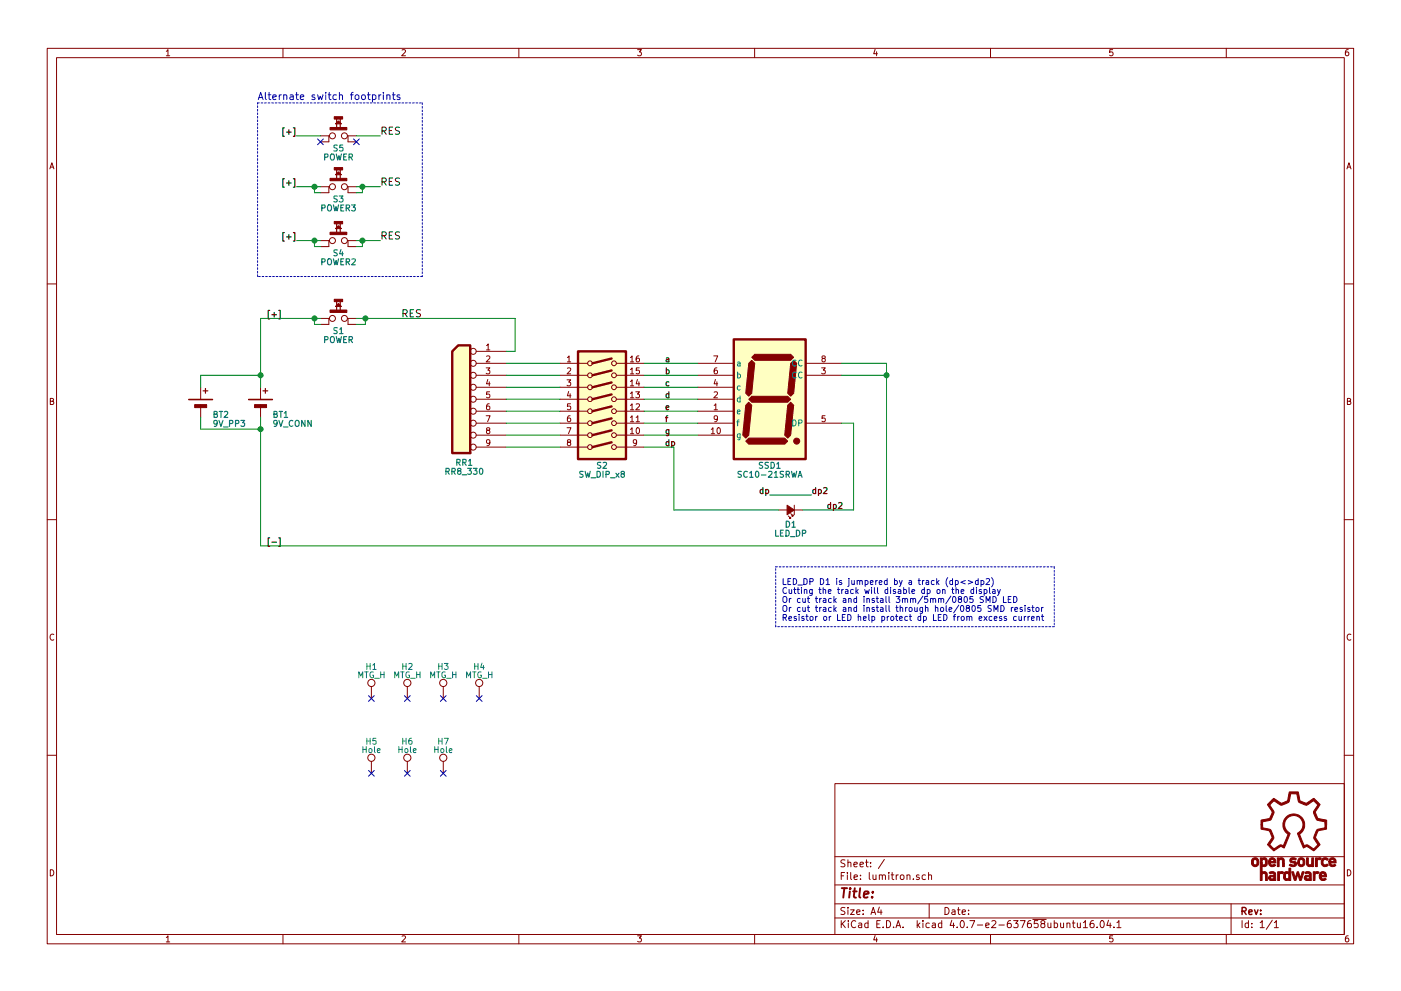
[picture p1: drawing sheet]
EESchema Schematic File Version 2
LIBS:lumitron
LIBS:power
LIBS:device
LIBS:switches
LIBS:relays
LIBS:transistors
LIBS:conn
LIBS:linear
LIBS:regul
LIBS:74xx
LIBS:cmos4000
LIBS:adc-dac
LIBS:memory
LIBS:xilinx
LIBS:microcontrollers
LIBS:dsp
LIBS:microchip
LIBS:analog_switches
LIBS:motorola
LIBS:texas
LIBS:intel
LIBS:audio
LIBS:interface
LIBS:digital-audio
LIBS:philips
LIBS:display
LIBS:cypress
LIBS:siliconi
LIBS:opto
LIBS:atmel
LIBS:contrib
LIBS:valves
LIBS:lumitron-cache
EELAYER 25 0
EELAYER END
$Descr A4 11693 8268
encoding utf-8
Sheet 1 1
Title ""
Date ""
Rev ""
Comp ""
Comment1 ""
Comment2 ""
Comment3 ""
Comment4 ""
$EndDescr
$Comp
L Battery BT1
U 1 1
P 2175 3350
F 0 "BT1" H 2275 3250 50  0000 L CNB
F 1 "9V_CONN" H 2275 3175 50  0000 L CNB
F 2 "lumitron_pcb:Pin_Header_Straight_1x02" V 2175 3390 50  0001 C CNN
F 3 "" V 2175 3390 50  0000 C CNN
	1    2175 3350
	1    0    0    -1  
$EndComp
$Comp
L SPST-M S1
U 1 1
P 2825 2650
F 0 "S1" H 2825 2550 50  0000 C CNB
F 1 "POWER" H 2825 2475 50  0000 C CNB
F 2 "lumitron_pcb:sw_gpst" H 2825 2650 60  0001 C CNN
F 3 "" H 2825 2650 60  0000 C CNN
	1    2825 2650
	1    0    0    -1  
$EndComp
$Comp
L RR8 RR1
U 1 1
P 3875 3375
F 0 "RR1" H 3875 2900 50  0000 C CNB
F 1 "RR8_330" H 3875 2825 50  0000 C CNB
F 2 "lumitron_pcb:SIP9_Housing" H 3875 3375 50  0001 C CNN
F 3 "" H 3875 3375 50  0000 C CNN
	1    3875 3375
	-1   0    0    -1  
$EndComp
$Comp
L SW_DIP_x8 S2
U 1 1
P 5025 3375
F 0 "S2" H 5025 2875 50  0000 C CNB
F 1 "SW_DIP_x8" H 5025 2800 50  0000 C CNB
F 2 "lumitron_pcb:DIP-16__300" H 4975 3375 50  0001 C CNN
F 3 "" H 4975 3375 50  0000 C CNN
	1    5025 3375
	1    0    0    -1  
$EndComp
$Comp
L 7SEGMENTS SSD1
U 1 1
P 6425 3325
F 0 "SSD1" H 6425 2775 50  0000 C CNB
F 1 "SC10-21SRWA" H 6425 2700 50  0000 C CNB
F 2 "lumitron_pcb:7SegmentLED" H 6425 3325 50  0001 C CNN
F 3 "" H 6425 3325 50  0000 C CNN
	1    6425 3325
	1    0    0    -1  
$EndComp
$Comp
L Led_Small D1
U 1 1
P 6600 4250
F 0 "D1" H 6600 4375 50  0000 C CNB
F 1 "LED_DP" H 6600 4450 50  0000 C CNB
F 2 "lumitron_pcb:LED-5MM_SMD" V 6600 4250 50  0001 C CNN
F 3 "" V 6600 4250 50  0000 C CNN
	1    6600 4250
	-1   0    0    1   
$EndComp
Wire Wire Line
	2175 2650 2675 2650
Wire Wire Line
	2175 2650 2175 3225
Wire Wire Line
	2675 2700 2625 2700
Wire Wire Line
	2625 2700 2625 2650
Connection ~ 2625 2650
Wire Wire Line
	2975 2650 4300 2650
Wire Wire Line
	3050 2650 3050 2700
Wire Wire Line
	4300 2650 4300 2925
Wire Wire Line
	4300 2925 4225 2925
Wire Wire Line
	3050 2700 2975 2700
Connection ~ 3050 2650
Wire Wire Line
	4225 3025 4675 3025
Wire Wire Line
	4675 3125 4225 3125
Wire Wire Line
	4225 3225 4675 3225
Wire Wire Line
	4675 3325 4225 3325
Wire Wire Line
	4225 3425 4675 3425
Wire Wire Line
	4675 3525 4225 3525
Wire Wire Line
	4225 3625 4675 3625
Wire Wire Line
	4675 3725 4225 3725
Wire Wire Line
	7125 4250 7125 3525
Wire Wire Line
	7125 3525 7025 3525
Wire Wire Line
	7025 3025 7400 3025
Wire Wire Line
	7400 3025 7400 4550
Wire Wire Line
	7400 4550 2175 4550
Wire Wire Line
	2175 4550 2175 3475
Wire Wire Line
	7025 3125 7400 3125
Connection ~ 7400 3125
Wire Wire Line
	7125 4250 6700 4250
Wire Wire Line
	5625 4250 6500 4250
Wire Wire Line
	5375 3025 5825 3025
Wire Wire Line
	5375 3125 5825 3125
Wire Wire Line
	5375 3225 5825 3225
Wire Wire Line
	5375 3425 5825 3425
Wire Wire Line
	5375 3525 5825 3525
Wire Wire Line
	5375 3725 5625 3725
Wire Wire Line
	5375 3625 5825 3625
$Comp
L TEST_1P H1
U 1 1
P 3100 5825
F 0 "H1" H 3100 6095 50  0000 C CNN
F 1 "MTG_H" H 3100 6025 50  0000 C CNN
F 2 "lumitron_pcb:MountingHole_3-7mm" H 3300 5825 50  0001 C CNN
F 3 "" H 3300 5825 50  0000 C CNN
	1    3100 5825
	1    0    0    -1  
$EndComp
$Comp
L TEST_1P H2
U 1 1
P 3400 5825
F 0 "H2" H 3400 6095 50  0000 C CNN
F 1 "MTG_H" H 3400 6025 50  0000 C CNN
F 2 "lumitron_pcb:MountingHole_3-7mm" H 3600 5825 50  0001 C CNN
F 3 "" H 3600 5825 50  0000 C CNN
	1    3400 5825
	1    0    0    -1  
$EndComp
$Comp
L TEST_1P H3
U 1 1
P 3700 5825
F 0 "H3" H 3700 6095 50  0000 C CNN
F 1 "MTG_H" H 3700 6025 50  0000 C CNN
F 2 "lumitron_pcb:MountingHole_3-7mm" H 3900 5825 50  0001 C CNN
F 3 "" H 3900 5825 50  0000 C CNN
	1    3700 5825
	1    0    0    -1  
$EndComp
$Comp
L TEST_1P H4
U 1 1
P 4000 5825
F 0 "H4" H 4000 6095 50  0000 C CNN
F 1 "MTG_H" H 4000 6025 50  0000 C CNN
F 2 "lumitron_pcb:MountingHole_3-7mm" H 4200 5825 50  0001 C CNN
F 3 "" H 4200 5825 50  0000 C CNN
	1    4000 5825
	1    0    0    -1  
$EndComp
NoConn ~ 3100 5825
NoConn ~ 3400 5825
NoConn ~ 3700 5825
NoConn ~ 4000 5825
$Comp
L Battery BT2
U 1 1
P 1675 3350
F 0 "BT2" H 1775 3250 50  0000 L CNB
F 1 "9V_PP3" H 1775 3175 50  0000 L CNB
F 2 "lumitron_pcb:9V_PP3" V 1675 3390 50  0001 C CNN
F 3 "" V 1675 3390 50  0000 C CNN
F 4 "mfr_pn" H 1675 3350 60  0001 C CNN "manf#"
	1    1675 3350
	1    0    0    -1  
$EndComp
Wire Wire Line
	1675 3225 1675 3125
Wire Wire Line
	1675 3125 2175 3125
Connection ~ 2175 3125
Wire Wire Line
	1675 3475 1675 3575
Wire Wire Line
	1675 3575 2175 3575
Connection ~ 2175 3575
Text Label 5550 3625 0    50   ~ 10
g
Text Label 5550 3525 0    50   ~ 10
f
Text Label 5550 3425 0    50   ~ 10
e
Text Label 5550 3325 0    50   ~ 10
d
Text Label 5550 3225 0    50   ~ 10
c
Text Label 5550 3725 0    50   ~ 10
dp
Text Label 5550 3025 0    50   ~ 10
a
Text Label 5550 3125 0    50   ~ 10
b
Text Label 2225 2650 0    50   ~ 10
[+]
Text Label 2225 4550 0    50   ~ 10
[-]
Text Label 6900 4250 0    50   ~ 10
dp2
Wire Wire Line
	6425 4125 6775 4125
Text Label 6775 4125 0    50   ~ 10
dp2
Text Label 6425 4125 2    50   ~ 10
dp
Wire Wire Line
	5375 3325 5825 3325
Wire Wire Line
	5625 3725 5625 4250
Text Notes 6525 5175 0    50   ~ 0
LED_DP D1 is jumpered by a track (dp<>dp2)\nCutting the track will disable dp on the display\nOr cut track and install 3mm/5mm/0805 SMD LED\nOr cut track and install through hole/0805 SMD resistor\nResistor or LED help protect dp LED from excess current
Wire Notes Line
	6475 4725 8800 4725
Wire Notes Line
	8800 4725 8800 5225
Wire Notes Line
	8800 5225 6475 5225
Wire Notes Line
	6475 5225 6475 4725
$Comp
L SPST-M S4
U 1 1
P 2825 2000
F 0 "S4" H 2825 1900 50  0000 C CNB
F 1 "POWER2" H 2825 1825 50  0000 C CNB
F 2 "lumitron_pcb:sw_KS-01Q" H 2825 2000 60  0001 C CNN
F 3 "" H 2825 2000 60  0000 C CNN
	1    2825 2000
	1    0    0    -1  
$EndComp
$Comp
L SPST-M S3
U 1 1
P 2825 1550
F 0 "S3" H 2825 1450 50  0000 C CNB
F 1 "POWER3" H 2825 1375 50  0000 C CNB
F 2 "lumitron_pcb:sw_KSA_Tactile_SPST" H 2825 1550 60  0001 C CNN
F 3 "" H 2825 1550 60  0000 C CNN
	1    2825 1550
	1    0    0    -1  
$EndComp
Text Label 3350 2650 0    60   ~ 0
RES
Wire Wire Line
	2675 2050 2625 2050
Wire Wire Line
	2625 2050 2625 2000
Wire Wire Line
	2475 2000 2675 2000
Wire Wire Line
	2975 2050 3025 2050
Wire Wire Line
	3025 2050 3025 2000
Wire Wire Line
	2975 2000 3175 2000
Wire Wire Line
	2675 1600 2625 1600
Wire Wire Line
	2625 1600 2625 1550
Wire Wire Line
	2475 1550 2675 1550
Wire Wire Line
	2975 1600 3025 1600
Wire Wire Line
	3025 1600 3025 1550
Wire Wire Line
	2975 1550 3175 1550
Connection ~ 2625 1550
Connection ~ 2625 2000
Connection ~ 3025 1550
Connection ~ 3025 2000
Text Label 2475 2000 2    50   ~ 10
[+]
Text Label 2475 1550 2    50   ~ 10
[+]
Text Label 3175 2000 0    60   ~ 0
RES
Text Label 3175 1550 0    60   ~ 0
RES
Wire Notes Line
	2150 850  3525 850 
Wire Notes Line
	3525 2300 2150 2300
Text Notes 2150 825  0    60   ~ 0
Alternate switch footprints
$Comp
L OSHW G1
U 1 1
P 10800 6975
F 0 "G1" H 10800 6925 40  0001 C CNN
F 1 "OSHW" H 10800 7075 40  0001 C CNN
F 2 "lumitron_pcb:OSHW_6mm" H 10800 6975 60  0001 C CNN
F 3 "" H 10800 6975 60  0000 C CNN
F 4 "mfr_pn" H 10800 6975 60  0001 C CNN "manf#"
	1    10800 6975
	1    0    0    -1  
$EndComp
$Comp
L TEST_1P H5
U 1 1
P 3100 6450
F 0 "H5" H 3100 6720 50  0000 C CNN
F 1 "Hole" H 3100 6650 50  0000 C CNN
F 2 "lumitron_pcb:MountingHole_3-7mm" H 3300 6450 50  0001 C CNN
F 3 "" H 3300 6450 50  0000 C CNN
	1    3100 6450
	1    0    0    -1  
$EndComp
$Comp
L TEST_1P H6
U 1 1
P 3400 6450
F 0 "H6" H 3400 6720 50  0000 C CNN
F 1 "Hole" H 3400 6650 50  0000 C CNN
F 2 "lumitron_pcb:MountingHole_3-7mm" H 3600 6450 50  0001 C CNN
F 3 "" H 3600 6450 50  0000 C CNN
	1    3400 6450
	1    0    0    -1  
$EndComp
$Comp
L TEST_1P H7
U 1 1
P 3700 6450
F 0 "H7" H 3700 6720 50  0000 C CNN
F 1 "Hole" H 3700 6650 50  0000 C CNN
F 2 "lumitron_pcb:MountingHole_3-7mm" H 3900 6450 50  0001 C CNN
F 3 "" H 3900 6450 50  0000 C CNN
	1    3700 6450
	1    0    0    -1  
$EndComp
NoConn ~ 3100 6450
NoConn ~ 3400 6450
NoConn ~ 3700 6450
$Comp
L SPST-M S5
U 1 1
P 2825 1125
F 0 "S5" H 2825 1025 50  0000 C CNB
F 1 "POWER" H 2825 950 50  0000 C CNB
F 2 "lumitron_pcb:switch_MJTP1250" H 2825 1125 60  0001 C CNN
F 3 "" H 2825 1125 60  0000 C CNN
	1    2825 1125
	1    0    0    -1  
$EndComp
Wire Wire Line
	2475 1125 2675 1125
Wire Wire Line
	2975 1125 3175 1125
Text Label 2475 1125 2    50   ~ 10
[+]
Text Label 3175 1125 0    60   ~ 0
RES
NoConn ~ 2975 1175
NoConn ~ 2675 1175
Wire Notes Line
	2150 2300 2150 850 
Wire Notes Line
	3525 850  3525 2300
$EndSCHEMATC
